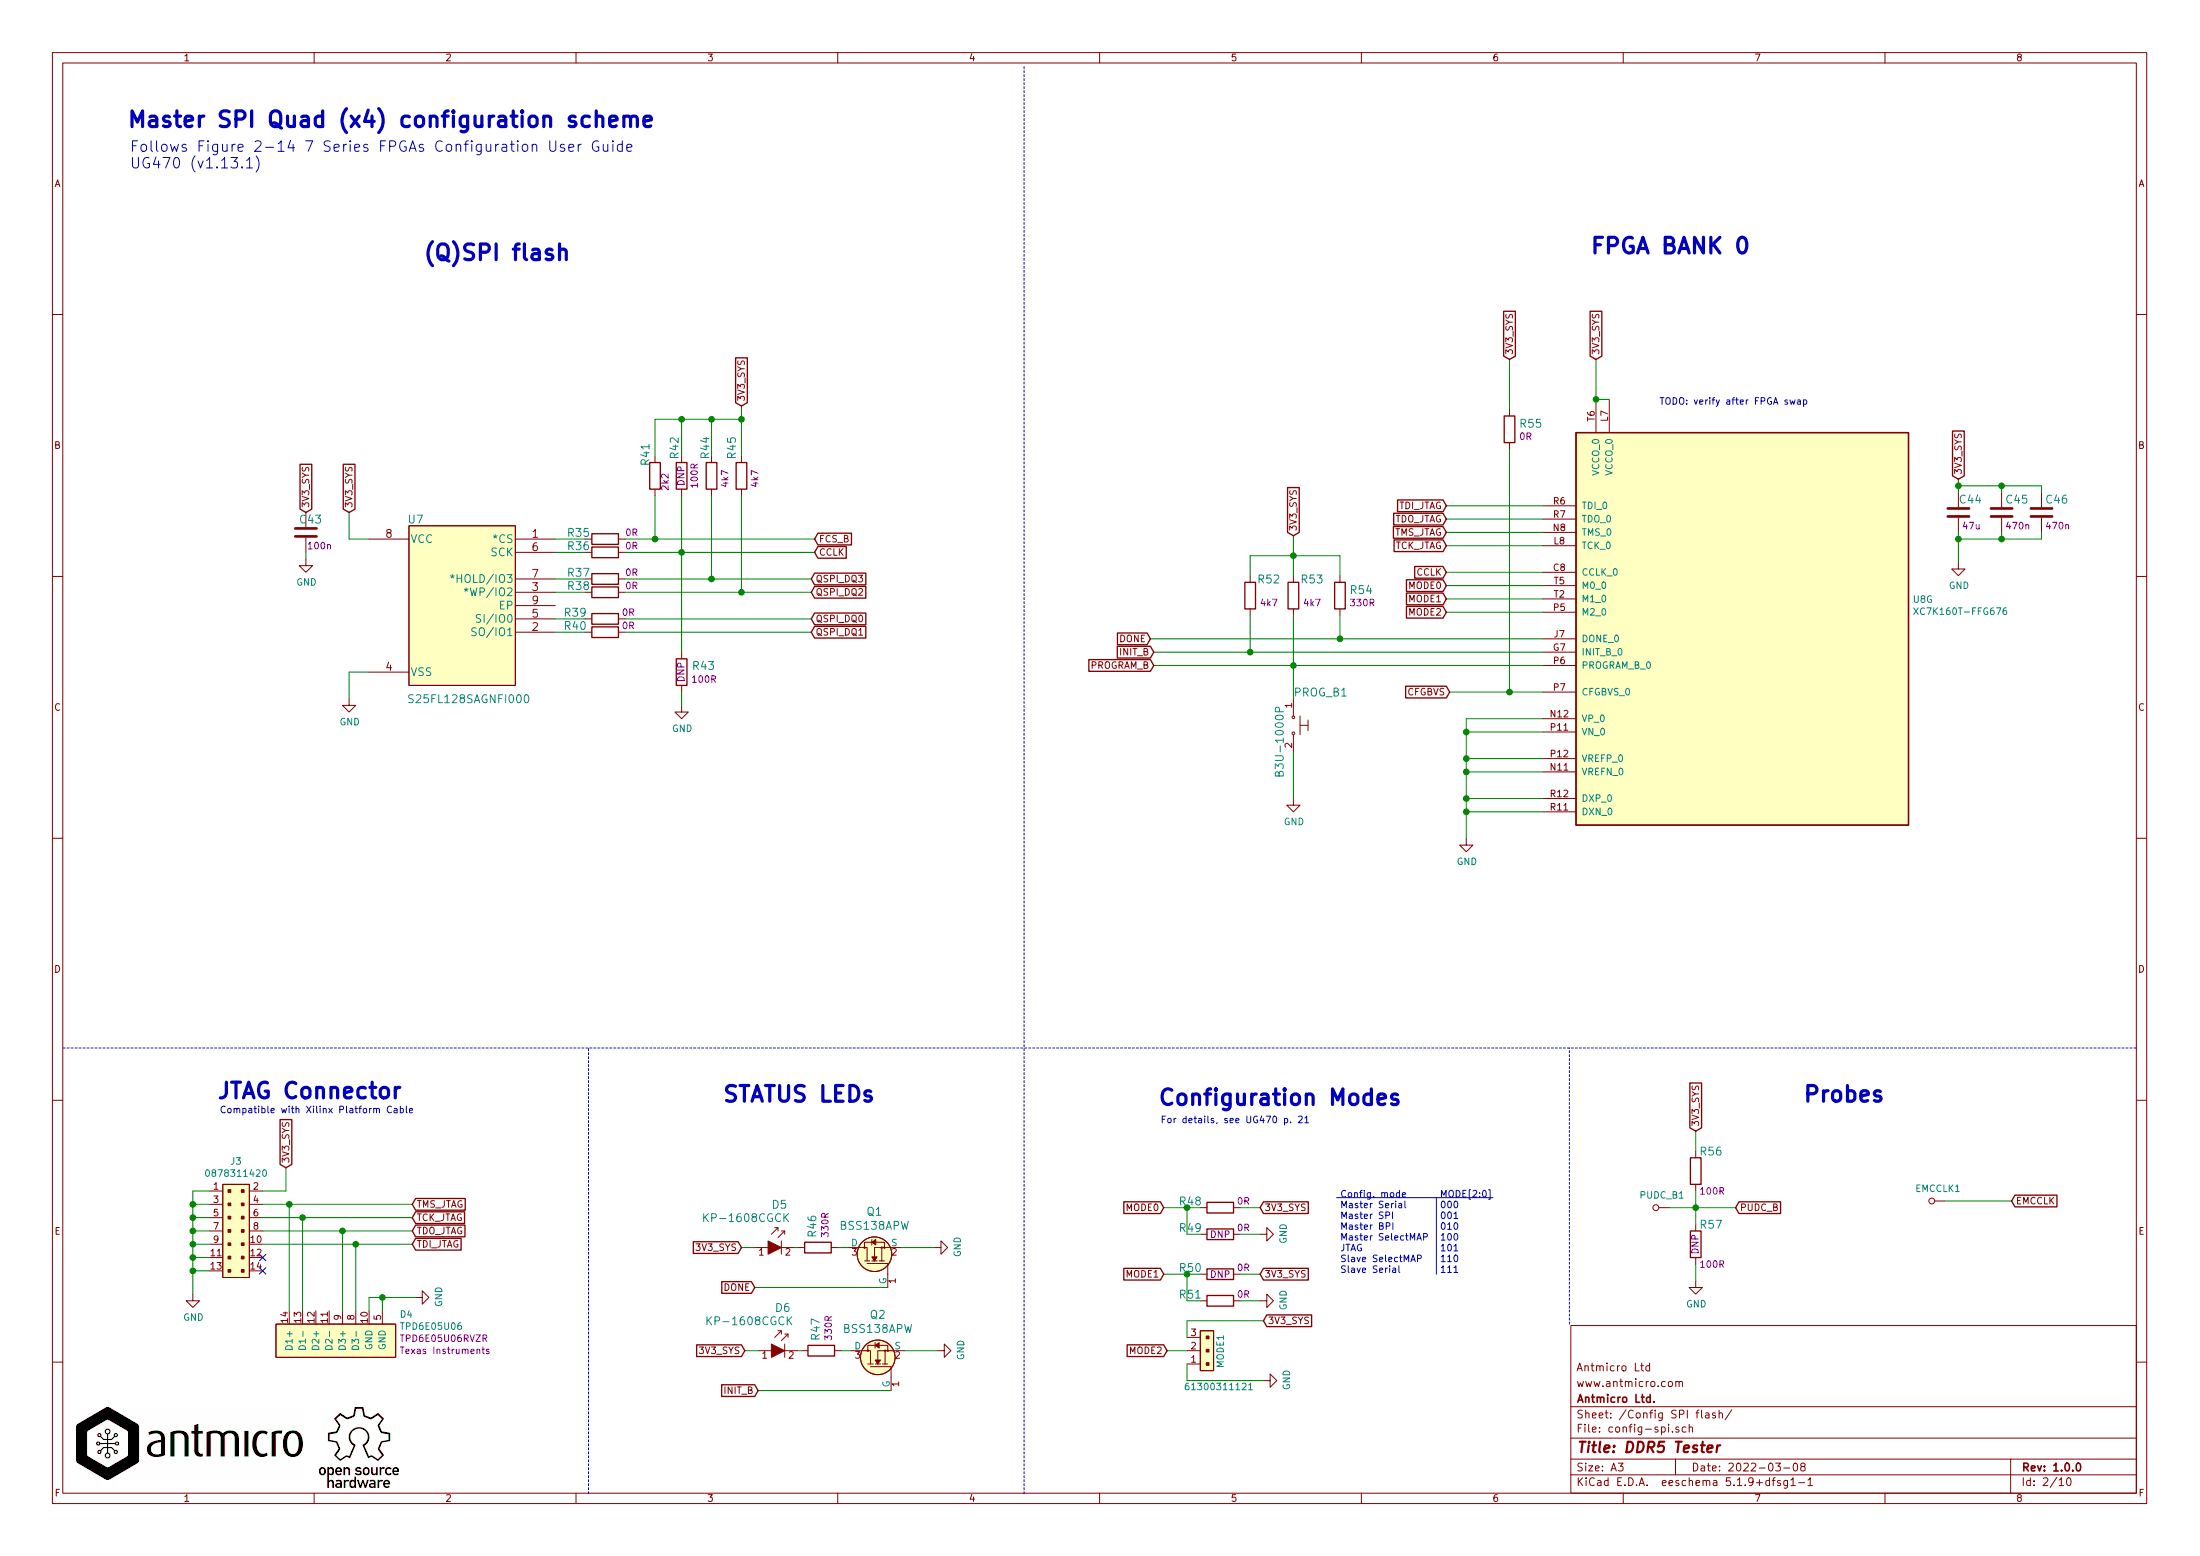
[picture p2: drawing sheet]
EESchema Schematic File Version 4
EELAYER 30 0
EELAYER END
$Descr A3 16535 11693
encoding utf-8
Sheet 2 10
Title "DDR5 Tester"
Date "2022-03-08"
Rev "1.0.0"
Comp "Antmicro Ltd."
Comment1 "www.antmicro.com"
Comment2 "Antmicro Ltd"
Comment3 ""
Comment4 ""
$EndDescr
Wire Wire Line
	11600 5400 11025 5400
Wire Wire Line
	11600 5500 11025 5500
Wire Wire Line
	11600 4000 10875 4000
Wire Wire Line
	11600 4100 10875 4100
Text GLabel 10875 4500 0    50   Input ~ 0
MODE1
Text GLabel 10875 4600 0    50   Input ~ 0
MODE2
Text GLabel 10875 4300 0    50   Input ~ 0
CCLK
Text GLabel 8650 4800 0    50   Input ~ 0
DONE
Text GLabel 8750 9075 0    50   Input ~ 0
MODE0
Text GLabel 8750 9575 0    50   Input ~ 0
MODE1
Text Notes 1625 8275 0    118  ~ 24
JTAG Connector\n
Wire Wire Line
	11600 3900 10875 3900
Wire Wire Line
	11600 3800 10875 3800
$Comp
L ddr5-testboard:B3U-1000P PROG_B1
U 1 1
P 9725 5450
F 0 "PROG_B1" V 9475 5450 60  0000 L CNN
F 1 "B3U-1000P" H 9575 5350 60  0000 L CNN
F 2 "ddr5-testboard-footprints:Switch_Tactile_SMD_B3U-1000P" H 9925 5650 60  0001 L CNN
F 3 "https://omronfs.omron.com/en_US/ecb/products/pdf/en-b3u.pdf" H 9925 5750 60  0001 L CNN
F 4 "B3U-1000P" H 9925 5950 60  0001 L CNN "MPN"
F 5 "Omron Electronics Inc-EMC Div" H 9925 6550 60  0001 L CNN "Manufacturer"
	1    9725 5450
	0    1    1    0   
$EndComp
Wire Wire Line
	9725 5650 9725 6000
$Comp
L ddr5-testboard:GND #PWR061
U 1 1
P 9725 6000
F 0 "#PWR061" H 9725 5750 50  0001 C CNN
F 1 "GND" H 9730 5827 50  0000 C CNN
F 2 "" H 9725 6000 50  0001 C CNN
F 3 "" H 9725 6000 50  0001 C CNN
	1    9725 6000
	1    0    0    -1  
$EndComp
Wire Wire Line
	11600 4600 10875 4600
Wire Wire Line
	11600 4500 10875 4500
Wire Wire Line
	11600 4400 10875 4400
Text GLabel 10875 4400 0    50   Input ~ 0
MODE0
Wire Wire Line
	8650 4800 10075 4800
Connection ~ 10075 4800
Wire Wire Line
	10075 4800 11600 4800
Text GLabel 8675 5000 0    50   Input ~ 0
PROGRAM_B
Wire Wire Line
	9725 5250 9725 5000
Connection ~ 9725 5000
Wire Wire Line
	9725 5000 8675 5000
Text GLabel 8675 4900 0    50   Input ~ 0
INIT_B
Wire Wire Line
	11600 5800 11025 5800
Wire Wire Line
	11600 6000 11025 6000
Wire Wire Line
	11025 6000 11025 6100
Wire Wire Line
	11600 6100 11025 6100
Connection ~ 11025 6100
Wire Wire Line
	11025 6100 11025 6300
$Comp
L ddr5-testboard:GND #PWR062
U 1 1
P 11025 6300
F 0 "#PWR062" H 11025 6050 50  0001 C CNN
F 1 "GND" H 11030 6127 50  0000 C CNN
F 2 "" H 11025 6300 50  0001 C CNN
F 3 "" H 11025 6300 50  0001 C CNN
	1    11025 6300
	1    0    0    -1  
$EndComp
Wire Wire Line
	10075 4625 10075 4800
Wire Wire Line
	9725 4625 9725 5000
Wire Wire Line
	9725 4025 9725 4175
Wire Wire Line
	10075 4325 10075 4175
Wire Wire Line
	10075 4175 9725 4175
Wire Wire Line
	9725 5000 11600 5000
Connection ~ 9725 4175
Wire Wire Line
	9725 4175 9725 4325
$Comp
L ddr5-testboard:R_4k7_0402 R52
U 1 1
P 9400 4475
F 0 "R52" V 9275 4525 60  0000 L CNN
F 1 "R_4k7_0402" H 9400 4325 60  0001 C CNN
F 2 "ddr5-testboard-footprints:0402-res" H 9600 4675 60  0001 L CNN
F 3 "" H 9400 4475 50  0001 C CNN
F 4 "PANASONIC_ELECTRONIC_COMPONENTS" H 9600 4875 60  0001 L CNN "Manufacturer"
F 5 "ERJ2GEJ472X" H 9600 4775 60  0001 L CNN "MPN"
F 6 "4k7" V 9453 4545 50  0000 L CNN "Val"
	1    9400 4475
	0    1    1    0   
$EndComp
Wire Wire Line
	9400 4625 9400 4900
Wire Wire Line
	8675 4900 9400 4900
Connection ~ 9400 4900
Wire Wire Line
	9400 4900 11600 4900
Wire Wire Line
	9400 4325 9400 4175
Wire Wire Line
	9400 4175 9725 4175
Wire Wire Line
	12000 2700 12000 3000
Wire Wire Line
	12100 3000 12000 3000
$Comp
L ddr5-testboard:C_47u_0603 C44
U 1 1
P 14725 3850
F 0 "C44" H 14725 3950 60  0000 L CNN
F 1 "C_47u_0603" H 14725 3700 60  0001 C CNN
F 2 "ddr5-testboard-footprints:0603-cap" H 14925 4050 60  0001 L CNN
F 3 "" H 14725 3850 50  0001 C CNN
F 4 "MURATA" H 14925 4250 60  0001 L CNN "Manufacturer"
F 5 "GRM188R60J476ME15D" H 14925 4150 60  0001 L CNN "MPN"
F 6 "47u" H 14750 3750 50  0000 L CNN "Val"
	1    14725 3850
	1    0    0    -1  
$EndComp
$Comp
L ddr5-testboard:C_470n_0402 C45
U 1 1
P 15050 3850
F 0 "C45" H 15075 3950 60  0000 L CNN
F 1 "C_470n_0402" H 15050 3700 60  0001 C CNN
F 2 "ddr5-testboard-footprints:0402-cap" H 15250 4050 60  0001 L CNN
F 3 "" H 15050 3850 50  0001 C CNN
F 4 "TDK" H 15250 4250 60  0001 L CNN "Manufacturer"
F 5 "C1005X5R1E474M050BB" H 15250 4150 60  0001 L CNN "MPN"
F 6 "470n" H 15075 3750 50  0000 L CNN "Val"
	1    15050 3850
	1    0    0    -1  
$EndComp
Wire Wire Line
	14725 3600 14725 3650
Wire Wire Line
	14725 3650 15050 3650
Wire Wire Line
	15050 3650 15050 3700
Connection ~ 14725 3650
Wire Wire Line
	14725 3650 14725 3700
$Comp
L ddr5-testboard:GND #PWR064
U 1 1
P 14725 4225
F 0 "#PWR064" H 14725 3975 50  0001 C CNN
F 1 "GND" H 14730 4052 50  0000 C CNN
F 2 "" H 14725 4225 50  0001 C CNN
F 3 "" H 14725 4225 50  0001 C CNN
	1    14725 4225
	1    0    0    -1  
$EndComp
Wire Wire Line
	15050 4000 15050 4050
Wire Wire Line
	15050 4050 14725 4050
Wire Wire Line
	14725 4050 14725 4000
Wire Wire Line
	14725 4050 14725 4225
Connection ~ 14725 4050
Text GLabel 2625 3850 1    50   Input ~ 0
3V3_SYS
Text GLabel 2300 3850 1    50   Input ~ 0
3V3_SYS
Wire Wire Line
	2300 4150 2300 4200
$Comp
L ddr5-testboard:GND #PWR052
U 1 1
P 2300 4200
F 0 "#PWR052" H 2300 3950 50  0001 C CNN
F 1 "GND" H 2305 4027 50  0000 C CNN
F 2 "" H 2300 4200 50  0001 C CNN
F 3 "" H 2300 4200 50  0001 C CNN
	1    2300 4200
	1    0    0    -1  
$EndComp
$Comp
L ddr5-testboard:C_100n_0402_6V3 C43
U 1 1
P 2300 4000
F 0 "C43" H 2175 4100 60  0000 L CNN
F 1 "C_100n_0402_6V3" H 2300 3850 60  0001 C CNN
F 2 "ddr5-testboard-footprints:0402-cap" H 2500 4200 60  0001 L CNN
F 3 "" H 2300 4000 50  0001 C CNN
F 4 "Walsin" H 2500 4400 60  0001 L CNN "Manufacturer"
F 5 "0402X104K6R3CT" H 2500 4300 60  0001 L CNN "MPN"
F 6 "100n" H 2100 3900 50  0000 L CNN "Val"
	1    2300 4000
	-1   0    0    -1  
$EndComp
Text Notes 3175 1975 0    118  ~ 24
(Q)SPI flash
Wire Wire Line
	5125 5200 5125 5300
$Comp
L ddr5-testboard:GND #PWR055
U 1 1
P 5125 5300
F 0 "#PWR055" H 5125 5050 50  0001 C CNN
F 1 "GND" H 5130 5127 50  0000 C CNN
F 2 "" H 5125 5300 50  0001 C CNN
F 3 "" H 5125 5300 50  0001 C CNN
	1    5125 5300
	1    0    0    -1  
$EndComp
Wire Wire Line
	5350 3150 5350 3425
Wire Wire Line
	5575 3150 5350 3150
Wire Wire Line
	5575 3425 5575 3150
Wire Wire Line
	5575 3725 5575 4450
$Comp
L ddr5-testboard:R_100R_0402 R43
U 1 1
P 5125 5050
F 0 "R43" V 5075 5125 60  0000 L CNN
F 1 "R_100R_0402" H 5125 4900 60  0001 C CNN
F 2 "ddr5-testboard-footprints:0402-res" H 5325 5250 60  0001 L CNN
F 3 "" H 5125 5050 50  0001 C CNN
F 4 "BOURNS" H 5325 5450 60  0001 L CNN "Manufacturer"
F 5 "CR0402-FX-1000GLF" H 5325 5350 60  0001 L CNN "MPN"
F 6 "100R" V 5178 5120 50  0000 L CNN "Val"
F 7 "DNP" H 5125 5050 50  0000 C CNN "DNP"
	1    5125 5050
	0    1    1    0   
$EndComp
Wire Wire Line
	6100 4650 4700 4650
Text GLabel 6100 4650 2    50   Input ~ 0
QSPI_DQ0
Wire Wire Line
	5350 4350 5350 3725
Wire Wire Line
	4925 4050 4925 3725
$Comp
L ddr5-testboard:S25FL128SAGNFI000 U7
U 1 1
P 4175 4050
F 0 "U7" H 5225 4200 60  0000 C CNN
F 1 "S25FL128SAGNFI000" H 4825 2850 60  0000 C CNN
F 2 "ddr5-testboard-footprints:S25FL128SAGNFI000" H 5175 4290 60  0001 C CNN
F 3 "" H 4175 4050 60  0000 C CNN
F 4 "S25FL128SAGNFI000" H 4175 4050 50  0001 C CNN "MPN"
F 5 "Cypress Semiconductor" H 4175 4050 50  0001 C CNN "Manufacturer"
	1    4175 4050
	-1   0    0    -1  
$EndComp
Wire Wire Line
	2775 5050 2625 5050
Wire Wire Line
	2775 4050 2625 4050
$Comp
L ddr5-testboard:GND #PWR053
U 1 1
P 2625 5250
F 0 "#PWR053" H 2625 5000 50  0001 C CNN
F 1 "GND" H 2630 5077 50  0000 C CNN
F 2 "" H 2625 5250 50  0001 C CNN
F 3 "" H 2625 5250 50  0001 C CNN
	1    2625 5250
	1    0    0    -1  
$EndComp
Wire Wire Line
	2625 5050 2625 5250
Wire Wire Line
	2625 4050 2625 3850
Wire Wire Line
	6100 4350 5350 4350
Wire Wire Line
	4700 4450 5575 4450
Wire Wire Line
	4700 4750 6100 4750
Text GLabel 6100 4350 2    50   Input ~ 0
QSPI_DQ3
Text GLabel 6100 4450 2    50   Input ~ 0
QSPI_DQ2
Text GLabel 6125 4050 2    50   Input ~ 0
FCS_B
Text GLabel 6100 4750 2    50   Input ~ 0
QSPI_DQ1
Text Notes 11950 1925 0    118  ~ 24
FPGA BANK 0
$Comp
L ddr5-testboard:R_100R_0402 R42
U 1 1
P 5125 3575
F 0 "R42" H 4825 3525 60  0000 L CNN
F 1 "R_100R_0402" H 5125 3425 60  0001 C CNN
F 2 "ddr5-testboard-footprints:0402-res" H 5325 3775 60  0001 L CNN
F 3 "" H 5125 3575 50  0001 C CNN
F 4 "BOURNS" H 5325 3975 60  0001 L CNN "Manufacturer"
F 5 "CR0402-FX-1000GLF" H 5325 3875 60  0001 L CNN "MPN"
F 6 "100R" H 5025 3675 50  0000 L CNN "Val"
F 7 "DNP" H 5125 3575 50  0000 C CNN "DNP"
	1    5125 3575
	0    1    1    0   
$EndComp
Wire Wire Line
	5575 3050 5575 3150
Wire Wire Line
	5125 3725 5125 4150
Wire Wire Line
	5125 4150 5125 4900
Wire Wire Line
	4175 4650 4400 4650
Wire Wire Line
	4175 4750 4400 4750
Wire Wire Line
	4925 3150 5125 3150
Connection ~ 5350 3150
Connection ~ 5575 3150
Wire Wire Line
	5125 3425 5125 3150
Connection ~ 5125 3150
Wire Wire Line
	5125 3150 5350 3150
Wire Wire Line
	10875 4300 11600 4300
Text Notes 5425 8300 0    118  ~ 24
STATUS LEDs
Wire Wire Line
	1975 8950 2150 8950
Wire Wire Line
	2150 8950 2150 8775
Text GLabel 2150 8775 1    50   Input ~ 0
3V3_SYS
Text GLabel 3100 9050 2    50   Input ~ 0
TMS_JTAG
Text GLabel 3100 9350 2    50   Input ~ 0
TDI_JTAG
Text GLabel 3100 9250 2    50   Input ~ 0
TDO_JTAG
Text GLabel 3100 9150 2    50   Input ~ 0
TCK_JTAG
Wire Wire Line
	1575 8950 1450 8950
Wire Wire Line
	1450 8950 1450 9050
Wire Wire Line
	1575 9050 1450 9050
Connection ~ 1450 9050
Wire Wire Line
	1575 9150 1450 9150
Wire Wire Line
	1450 9050 1450 9150
Connection ~ 1450 9150
Wire Wire Line
	1450 9150 1450 9250
Wire Wire Line
	1575 9250 1450 9250
Connection ~ 1450 9250
Wire Wire Line
	1450 9250 1450 9350
Wire Wire Line
	1575 9350 1450 9350
Connection ~ 1450 9350
Wire Wire Line
	1450 9350 1450 9450
Wire Wire Line
	1575 9450 1450 9450
Connection ~ 1450 9450
Wire Wire Line
	1450 9450 1450 9550
Wire Wire Line
	1575 9550 1450 9550
Connection ~ 1450 9550
Wire Wire Line
	1450 9550 1450 9725
$Comp
L ddr5-testboard:GND #PWR051
U 1 1
P 1450 9725
F 0 "#PWR051" H 1450 9475 50  0001 C CNN
F 1 "GND" H 1455 9552 50  0000 C CNN
F 2 "" H 1450 9725 50  0001 C CNN
F 3 "" H 1450 9725 50  0001 C CNN
	1    1450 9725
	1    0    0    -1  
$EndComp
NoConn ~ 1975 9450
$Comp
L ddr5-testboard:TPD6E05U06 D4
U 1 1
P 2325 10100
F 0 "D4" V 2545 9422 50  0000 R CNN
F 1 "TPD6E05U06" V 2454 9422 50  0000 R CNN
F 2 "ddr5-testboard-footprints:TPD6E05U06" H 3525 10350 50  0001 C CNN
F 3 "http://www.ti.com/lit/ds/symlink/tpd6e05u06.pdf" H 3825 10450 50  0001 C CNN
F 4 "TPD6E05U06RVZR" V 2363 9422 50  0000 R CNN "MPN"
F 5 "Texas Instruments" V 2272 9422 50  0000 R CNN "Manufacturer"
	1    2325 10100
	0    -1   -1   0   
$EndComp
Wire Wire Line
	1975 9250 2575 9250
Wire Wire Line
	1975 9350 2675 9350
Wire Wire Line
	2575 9850 2575 9250
Connection ~ 2575 9250
Wire Wire Line
	2575 9250 3100 9250
Wire Wire Line
	2675 9850 2675 9350
Connection ~ 2675 9350
Wire Wire Line
	2675 9350 3100 9350
Wire Wire Line
	2775 9850 2775 9750
Wire Wire Line
	2775 9750 2875 9750
Wire Wire Line
	2875 9850 2875 9750
Connection ~ 2875 9750
Wire Wire Line
	2875 9750 3125 9750
$Comp
L ddr5-testboard:GND #PWR054
U 1 1
P 3125 9750
F 0 "#PWR054" H 3125 9500 50  0001 C CNN
F 1 "GND" H 3130 9577 50  0000 C CNN
F 2 "" H 3125 9750 50  0001 C CNN
F 3 "" H 3125 9750 50  0001 C CNN
	1    3125 9750
	0    -1   -1   0   
$EndComp
Text GLabel 10875 4000 0    50   Input ~ 0
TMS_JTAG
Text GLabel 10875 3800 0    50   Input ~ 0
TDI_JTAG
Text GLabel 10875 3900 0    50   Input ~ 0
TDO_JTAG
Text GLabel 10875 4100 0    50   Input ~ 0
TCK_JTAG
Text Notes 1650 8375 0    50   ~ 0
Compatible with Xilinx Platform Cable
NoConn ~ 1975 9550
Wire Wire Line
	9325 9075 9475 9075
Text GLabel 9475 9575 2    50   Input ~ 0
3V3_SYS
Wire Wire Line
	9325 9575 9475 9575
$Comp
L ddr5-testboard:GND #PWR059
U 1 1
P 9475 9775
F 0 "#PWR059" H 9475 9525 50  0001 C CNN
F 1 "GND" H 9480 9602 50  0000 C CNN
F 2 "" H 9475 9775 50  0001 C CNN
F 3 "" H 9475 9775 50  0001 C CNN
	1    9475 9775
	0    -1   -1   0   
$EndComp
Wire Wire Line
	9475 9775 9325 9775
Text Notes 8700 8325 0    118  ~ 24
Configuration Modes
Text Notes 8725 8450 0    50   ~ 0
For details, see UG470 p. 21
Text Notes 10075 9575 0    50   ~ 0
Config. mode\nMaster Serial\nMaster SPI\nMaster BPI\nMaster SelectMAP\nJTAG\nSlave SelectMAP\nSlave Serial
Text Notes 10825 9575 0    50   ~ 0
MODE[2:0]\n000\n001\n010\n100\n101\n110\n111
Wire Notes Line width 4 style solid
	10800 9000 10800 9575
Wire Notes Line width 4 style solid
	10050 9000 11225 9000
Wire Wire Line
	2175 9850 2175 9050
Wire Wire Line
	1975 9050 2175 9050
Connection ~ 2175 9050
Wire Wire Line
	2175 9050 3100 9050
Wire Wire Line
	2275 9850 2275 9150
Wire Wire Line
	1975 9150 2275 9150
Connection ~ 2275 9150
Wire Wire Line
	2275 9150 3100 9150
Text Notes 975  1275 0    79   ~ 0
Follows Figure 2-14 7 Series FPGAs Configuration User Guide\nUG470 (v1.13.1)
Text Notes 950  975  0    118  ~ 24
Master SPI Quad (x4) configuration scheme
$Comp
L ddr5-testboard:R_4k7_0402 R53
U 1 1
P 9725 4475
F 0 "R53" V 9600 4525 60  0000 L CNN
F 1 "R_4k7_0402" H 9725 4325 60  0001 C CNN
F 2 "ddr5-testboard-footprints:0402-res" H 9925 4675 60  0001 L CNN
F 3 "" H 9725 4475 50  0001 C CNN
F 4 "PANASONIC_ELECTRONIC_COMPONENTS" H 9925 4875 60  0001 L CNN "Manufacturer"
F 5 "ERJ2GEJ472X" H 9925 4775 60  0001 L CNN "MPN"
F 6 "4k7" V 9778 4545 50  0000 L CNN "Val"
	1    9725 4475
	0    1    1    0   
$EndComp
$Comp
L ddr5-testboard:R_330R_0402 R54
U 1 1
P 10075 4475
F 0 "R54" V 10030 4545 60  0000 L CNN
F 1 "R_330R_0402" H 10075 4325 60  0001 C CNN
F 2 "ddr5-testboard-footprints:0402-res" H 10275 4675 60  0001 L CNN
F 3 "" H 10075 4475 50  0001 C CNN
F 4 "MULTICOMP" H 10275 4875 60  0001 L CNN "Manufacturer"
F 5 "MCMR04X3300FTL" H 10275 4775 60  0001 L CNN "MPN"
F 6 "330R" V 10128 4545 50  0000 L CNN "Val"
	1    10075 4475
	0    1    1    0   
$EndComp
$Comp
L ddr5-testboard:GND #PWR?
U 1 1
P 7025 9375
AR Path="/600E76D8/610AEC04" Ref="#PWR?"  Part="1" 
AR Path="/5FD53C7D/610AEC04" Ref="#PWR056"  Part="1" 
F 0 "#PWR056" H 7025 9125 50  0001 C CNN
F 1 "GND" H 7030 9202 50  0000 C CNN
F 2 "" H 7025 9375 50  0001 C CNN
F 3 "" H 7025 9375 50  0001 C CNN
	1    7025 9375
	0    -1   -1   0   
$EndComp
Wire Wire Line
	6775 9375 7025 9375
Wire Wire Line
	6375 9375 6300 9375
$Comp
L ddr5-testboard:R_330R_0402 R?
U 1 1
P 6150 9375
AR Path="/600E76D8/610AEC0F" Ref="R?"  Part="1" 
AR Path="/5FD53C7D/610AEC0F" Ref="R46"  Part="1" 
F 0 "R46" V 6105 9445 60  0000 L CNN
F 1 "R_330R_0402" H 6150 9225 60  0001 C CNN
F 2 "ddr5-testboard-footprints:0402-res" H 6350 9575 60  0001 L CNN
F 3 "" H 6150 9375 50  0001 C CNN
F 4 "MULTICOMP" H 6350 9775 60  0001 L CNN "Manufacturer"
F 5 "MCMR04X3300FTL" H 6350 9675 60  0001 L CNN "MPN"
F 6 "330R" V 6203 9445 50  0000 L CNN "Val"
	1    6150 9375
	1    0    0    -1  
$EndComp
$Comp
L ddr5-testboard:KP-1608CGCK D?
U 1 1
P 5875 9375
AR Path="/600E76D8/610AEC17" Ref="D?"  Part="1" 
AR Path="/5FD53C7D/610AEC17" Ref="D5"  Part="1" 
F 0 "D5" H 5800 9700 60  0000 L CNN
F 1 "KP-1608CGCK" H 5275 9600 60  0000 L CNN
F 2 "ddr5-testboard-footprints:LED_0603" H 6075 9575 60  0001 L CNN
F 3 "http://www.farnell.com/datasheets/2045956.pdf" H 6075 9675 60  0001 L CNN
F 4 "KP-1608CGCK" H 6075 9875 60  0001 L CNN "MPN"
F 5 "KINGBRIGHT" H 6085 9995 60  0001 L CNN "Manufacturer"
	1    5875 9375
	1    0    0    -1  
$EndComp
Wire Wire Line
	5975 9375 6000 9375
Text GLabel 5575 9375 0    50   Input ~ 0
3V3_SYS
Wire Wire Line
	5575 9375 5675 9375
Wire Wire Line
	6675 9675 5675 9675
$Comp
L ddr5-testboard:GND #PWR?
U 1 1
P 7050 10150
AR Path="/600E76D8/610AEC21" Ref="#PWR?"  Part="1" 
AR Path="/5FD53C7D/610AEC21" Ref="#PWR057"  Part="1" 
F 0 "#PWR057" H 7050 9900 50  0001 C CNN
F 1 "GND" H 7055 9977 50  0000 C CNN
F 2 "" H 7050 10150 50  0001 C CNN
F 3 "" H 7050 10150 50  0001 C CNN
	1    7050 10150
	0    -1   -1   0   
$EndComp
Wire Wire Line
	6800 10150 7050 10150
Wire Wire Line
	6400 10150 6325 10150
$Comp
L ddr5-testboard:R_330R_0402 R?
U 1 1
P 6175 10150
AR Path="/600E76D8/610AEC2C" Ref="R?"  Part="1" 
AR Path="/5FD53C7D/610AEC2C" Ref="R47"  Part="1" 
F 0 "R47" V 6130 10220 60  0000 L CNN
F 1 "R_330R_0402" H 6175 10000 60  0001 C CNN
F 2 "ddr5-testboard-footprints:0402-res" H 6375 10350 60  0001 L CNN
F 3 "" H 6175 10150 50  0001 C CNN
F 4 "MULTICOMP" H 6375 10550 60  0001 L CNN "Manufacturer"
F 5 "MCMR04X3300FTL" H 6375 10450 60  0001 L CNN "MPN"
F 6 "330R" V 6228 10220 50  0000 L CNN "Val"
	1    6175 10150
	1    0    0    -1  
$EndComp
$Comp
L ddr5-testboard:KP-1608CGCK D?
U 1 1
P 5900 10150
AR Path="/600E76D8/610AEC34" Ref="D?"  Part="1" 
AR Path="/5FD53C7D/610AEC34" Ref="D6"  Part="1" 
F 0 "D6" H 5825 10475 60  0000 L CNN
F 1 "KP-1608CGCK" H 5300 10375 60  0000 L CNN
F 2 "ddr5-testboard-footprints:LED_0603" H 6100 10350 60  0001 L CNN
F 3 "http://www.farnell.com/datasheets/2045956.pdf" H 6100 10450 60  0001 L CNN
F 4 "KP-1608CGCK" H 6100 10650 60  0001 L CNN "MPN"
F 5 "KINGBRIGHT" H 6110 10770 60  0001 L CNN "Manufacturer"
	1    5900 10150
	1    0    0    -1  
$EndComp
Wire Wire Line
	6000 10150 6025 10150
Text GLabel 5600 10150 0    50   Input ~ 0
3V3_SYS
Wire Wire Line
	5600 10150 5700 10150
Wire Wire Line
	6700 10450 5700 10450
$Comp
L ddr5-testboard:BSS138APW Q?
U 1 1
P 6575 9375
AR Path="/600E76D8/610AEC42" Ref="Q?"  Part="1" 
AR Path="/5FD53C7D/610AEC42" Ref="Q1"  Part="1" 
F 0 "Q1" V 6842 9375 60  0000 C CNN
F 1 "BSS138APW" V 6736 9375 60  0000 C CNN
F 2 "ddr5-testboard-footprints:SC70-3" H 6775 9575 60  0001 L CNN
F 3 "" H 6775 9675 60  0001 L CNN
F 4 "BSS138PW" H 6775 9875 60  0001 L CNN "MPN"
F 5 "ON Semiconductor" H 6775 10475 60  0001 L CNN "Manufacturer"
	1    6575 9375
	0    -1   -1   0   
$EndComp
$Comp
L ddr5-testboard:BSS138APW Q?
U 1 1
P 6600 10150
AR Path="/600E76D8/610AEC4A" Ref="Q?"  Part="1" 
AR Path="/5FD53C7D/610AEC4A" Ref="Q2"  Part="1" 
F 0 "Q2" V 6867 10150 60  0000 C CNN
F 1 "BSS138APW" V 6761 10150 60  0000 C CNN
F 2 "ddr5-testboard-footprints:SC70-3" H 6800 10350 60  0001 L CNN
F 3 "" H 6800 10450 60  0001 L CNN
F 4 "BSS138PW" H 6800 10650 60  0001 L CNN "MPN"
F 5 "ON Semiconductor" H 6800 11250 60  0001 L CNN "Manufacturer"
	1    6600 10150
	0    -1   -1   0   
$EndComp
Text GLabel 5675 9675 0    50   Input ~ 0
DONE
Text GLabel 5700 10450 0    50   Input ~ 0
INIT_B
$Comp
L ddr5-testboard:R_0R_0402 R55
U 1 1
P 11350 3225
F 0 "R55" V 11305 3295 60  0000 L CNN
F 1 "R_0R_0402" H 11350 3075 60  0001 C CNN
F 2 "ddr5-testboard-footprints:0402-res" H 11550 3425 60  0001 L CNN
F 3 "" H 11350 3225 50  0001 C CNN
F 4 "PANASONIC" H 11550 3625 60  0001 L CNN "Manufacturer"
F 5 "ERJ2GE0R00X" H 11550 3525 60  0001 L CNN "MPN"
F 6 "0R" V 11403 3295 50  0000 L CNN "Val"
	1    11350 3225
	0    1    1    0   
$EndComp
Wire Wire Line
	11350 2700 11350 3075
Wire Wire Line
	11600 5200 11350 5200
Wire Wire Line
	11350 5200 11350 3375
Text GLabel 6125 4150 2    50   Input ~ 0
CCLK
Text GLabel 15125 9025 2    50   Input ~ 0
EMCCLK
Text GLabel 13050 9075 2    50   Input ~ 0
PUDC_B
Wire Wire Line
	12550 9075 12750 9075
Wire Wire Line
	14625 9025 15125 9025
$Comp
L ddr5-testboard:R_100R_0402 R56
U 1 1
P 12750 8800
F 0 "R56" V 12600 8825 60  0000 L CNN
F 1 "R_100R_0402" H 12750 8650 60  0001 C CNN
F 2 "ddr5-testboard-footprints:0402-res" H 12950 9000 60  0001 L CNN
F 3 "" H 12750 8800 50  0001 C CNN
F 4 "BOURNS" H 12950 9200 60  0001 L CNN "Manufacturer"
F 5 "CR0402-FX-1000GLF" H 12950 9100 60  0001 L CNN "MPN"
F 6 "100R" V 12900 8825 50  0000 L CNN "Val"
	1    12750 8800
	0    1    1    0   
$EndComp
$Comp
L ddr5-testboard:R_100R_0402 R57
U 1 1
P 12750 9350
F 0 "R57" V 12600 9375 60  0000 L CNN
F 1 "R_100R_0402" H 12750 9200 60  0001 C CNN
F 2 "ddr5-testboard-footprints:0402-res" H 12950 9550 60  0001 L CNN
F 3 "" H 12750 9350 50  0001 C CNN
F 4 "BOURNS" H 12950 9750 60  0001 L CNN "Manufacturer"
F 5 "CR0402-FX-1000GLF" H 12950 9650 60  0001 L CNN "MPN"
F 6 "100R" V 12900 9375 50  0000 L CNN "Val"
F 7 "DNP" H 12750 9350 50  0000 C CNN "DNP"
	1    12750 9350
	0    1    1    0   
$EndComp
$Comp
L ddr5-testboard:GND #PWR063
U 1 1
P 12750 9625
F 0 "#PWR063" H 12750 9375 50  0001 C CNN
F 1 "GND" H 12755 9452 50  0000 C CNN
F 2 "" H 12750 9625 50  0001 C CNN
F 3 "" H 12750 9625 50  0001 C CNN
	1    12750 9625
	1    0    0    -1  
$EndComp
Wire Wire Line
	12750 8500 12750 8650
Wire Wire Line
	12750 8950 12750 9075
Connection ~ 12750 9075
Wire Wire Line
	12750 9075 13050 9075
Wire Wire Line
	12750 9200 12750 9075
Wire Wire Line
	12750 9500 12750 9625
$Comp
L ddr5-testboard:R_0R_0402 R37
U 1 1
P 4550 4350
F 0 "R37" H 4350 4400 60  0000 C CNN
F 1 "R_0R_0402" H 4550 4200 60  0001 C CNN
F 2 "ddr5-testboard-footprints:0402-res" H 4750 4550 60  0001 L CNN
F 3 "" H 4550 4350 50  0001 C CNN
F 4 "PANASONIC" H 4750 4750 60  0001 L CNN "Manufacturer"
F 5 "ERJ2GE0R00X" H 4750 4650 60  0001 L CNN "MPN"
F 6 "0R" H 4750 4400 50  0000 C CNN "Val"
	1    4550 4350
	1    0    0    -1  
$EndComp
$Comp
L ddr5-testboard:R_0R_0402 R38
U 1 1
P 4550 4450
F 0 "R38" H 4350 4500 60  0000 C CNN
F 1 "R_0R_0402" H 4550 4300 60  0001 C CNN
F 2 "ddr5-testboard-footprints:0402-res" H 4750 4650 60  0001 L CNN
F 3 "" H 4550 4450 50  0001 C CNN
F 4 "PANASONIC" H 4750 4850 60  0001 L CNN "Manufacturer"
F 5 "ERJ2GE0R00X" H 4750 4750 60  0001 L CNN "MPN"
F 6 "0R" H 4750 4500 50  0000 C CNN "Val"
	1    4550 4450
	1    0    0    -1  
$EndComp
$Comp
L ddr5-testboard:R_0R_0402 R39
U 1 1
P 4550 4650
F 0 "R39" H 4325 4700 60  0000 C CNN
F 1 "R_0R_0402" H 4550 4500 60  0001 C CNN
F 2 "ddr5-testboard-footprints:0402-res" H 4750 4850 60  0001 L CNN
F 3 "" H 4550 4650 50  0001 C CNN
F 4 "PANASONIC" H 4750 5050 60  0001 L CNN "Manufacturer"
F 5 "ERJ2GE0R00X" H 4750 4950 60  0001 L CNN "MPN"
F 6 "0R" H 4725 4700 50  0000 C CNN "Val"
	1    4550 4650
	1    0    0    -1  
$EndComp
$Comp
L ddr5-testboard:R_0R_0402 R40
U 1 1
P 4550 4750
F 0 "R40" H 4325 4800 60  0000 C CNN
F 1 "R_0R_0402" H 4550 4600 60  0001 C CNN
F 2 "ddr5-testboard-footprints:0402-res" H 4750 4950 60  0001 L CNN
F 3 "" H 4550 4750 50  0001 C CNN
F 4 "PANASONIC" H 4750 5150 60  0001 L CNN "Manufacturer"
F 5 "ERJ2GE0R00X" H 4750 5050 60  0001 L CNN "MPN"
F 6 "0R" H 4725 4800 50  0000 C CNN "Val"
	1    4550 4750
	1    0    0    -1  
$EndComp
$Comp
L ddr5-testboard:R_0R_0402 R36
U 1 1
P 4550 4150
F 0 "R36" H 4350 4200 60  0000 C CNN
F 1 "R_0R_0402" H 4550 4000 60  0001 C CNN
F 2 "ddr5-testboard-footprints:0402-res" H 4750 4350 60  0001 L CNN
F 3 "" H 4550 4150 50  0001 C CNN
F 4 "PANASONIC" H 4750 4550 60  0001 L CNN "Manufacturer"
F 5 "ERJ2GE0R00X" H 4750 4450 60  0001 L CNN "MPN"
F 6 "0R" H 4750 4200 50  0000 C CNN "Val"
	1    4550 4150
	1    0    0    -1  
$EndComp
Wire Wire Line
	4700 4150 5125 4150
$Comp
L ddr5-testboard:R_0R_0402 R35
U 1 1
P 4550 4050
F 0 "R35" H 4350 4100 60  0000 C CNN
F 1 "R_0R_0402" H 4550 3900 60  0001 C CNN
F 2 "ddr5-testboard-footprints:0402-res" H 4750 4250 60  0001 L CNN
F 3 "" H 4550 4050 50  0001 C CNN
F 4 "PANASONIC" H 4750 4450 60  0001 L CNN "Manufacturer"
F 5 "ERJ2GE0R00X" H 4750 4350 60  0001 L CNN "MPN"
F 6 "0R" H 4750 4100 50  0000 C CNN "Val"
	1    4550 4050
	1    0    0    -1  
$EndComp
Wire Wire Line
	4700 4050 4925 4050
$Comp
L ddr5-testboard:R_4k7_0402 R44
U 1 1
P 5350 3575
F 0 "R44" H 5050 3625 60  0000 L CNN
F 1 "R_4k7_0402" H 5350 3425 60  0001 C CNN
F 2 "ddr5-testboard-footprints:0402-res" H 5550 3775 60  0001 L CNN
F 3 "" H 5350 3575 50  0001 C CNN
F 4 "PANASONIC_ELECTRONIC_COMPONENTS" H 5550 3975 60  0001 L CNN "Manufacturer"
F 5 "ERJ2GEJ472X" H 5550 3875 60  0001 L CNN "MPN"
F 6 "4k7" H 5300 3475 50  0000 L CNN "Val"
	1    5350 3575
	0    -1   1    0   
$EndComp
$Comp
L ddr5-testboard:R_4k7_0402 R45
U 1 1
P 5575 3575
F 0 "R45" H 5275 3650 60  0000 L CNN
F 1 "R_4k7_0402" H 5575 3425 60  0001 C CNN
F 2 "ddr5-testboard-footprints:0402-res" H 5775 3775 60  0001 L CNN
F 3 "" H 5575 3575 50  0001 C CNN
F 4 "PANASONIC_ELECTRONIC_COMPONENTS" H 5775 3975 60  0001 L CNN "Manufacturer"
F 5 "ERJ2GEJ472X" H 5775 3875 60  0001 L CNN "MPN"
F 6 "4k7" H 5525 3475 50  0000 L CNN "Val"
	1    5575 3575
	0    -1   1    0   
$EndComp
Wire Wire Line
	8925 9075 9025 9075
Wire Wire Line
	8750 9075 8925 9075
Connection ~ 8925 9075
Wire Wire Line
	8925 9275 8925 9075
Wire Wire Line
	9025 9275 8925 9275
Wire Wire Line
	8925 9575 9025 9575
Wire Wire Line
	8750 9575 8925 9575
Connection ~ 8925 9575
Wire Wire Line
	8925 9775 8925 9575
Wire Wire Line
	9025 9775 8925 9775
Wire Wire Line
	9475 9275 9325 9275
$Comp
L ddr5-testboard:GND #PWR058
U 1 1
P 9475 9275
F 0 "#PWR058" H 9475 9025 50  0001 C CNN
F 1 "GND" H 9480 9102 50  0000 C CNN
F 2 "" H 9475 9275 50  0001 C CNN
F 3 "" H 9475 9275 50  0001 C CNN
	1    9475 9275
	0    -1   -1   0   
$EndComp
$Comp
L ddr5-testboard:R_0R_0402 R48
U 1 1
P 9175 9075
F 0 "R48" H 8950 9125 60  0000 C CNN
F 1 "R_0R_0402" H 9175 8925 60  0001 C CNN
F 2 "ddr5-testboard-footprints:0402-res" H 9375 9275 60  0001 L CNN
F 3 "" H 9175 9075 50  0001 C CNN
F 4 "PANASONIC" H 9375 9475 60  0001 L CNN "Manufacturer"
F 5 "ERJ2GE0R00X" H 9375 9375 60  0001 L CNN "MPN"
F 6 "0R" H 9350 9125 50  0000 C CNN "Val"
	1    9175 9075
	1    0    0    -1  
$EndComp
$Comp
L ddr5-testboard:R_0R_0402 R49
U 1 1
P 9175 9275
F 0 "R49" H 8950 9325 60  0000 C CNN
F 1 "R_0R_0402" H 9175 9125 60  0001 C CNN
F 2 "ddr5-testboard-footprints:0402-res" H 9375 9475 60  0001 L CNN
F 3 "" H 9175 9275 50  0001 C CNN
F 4 "PANASONIC" H 9375 9675 60  0001 L CNN "Manufacturer"
F 5 "ERJ2GE0R00X" H 9375 9575 60  0001 L CNN "MPN"
F 6 "0R" H 9350 9325 50  0000 C CNN "Val"
F 7 "DNP" H 9175 9275 50  0000 C CNN "DNP"
	1    9175 9275
	1    0    0    -1  
$EndComp
$Comp
L ddr5-testboard:R_0R_0402 R50
U 1 1
P 9175 9575
F 0 "R50" H 8950 9625 60  0000 C CNN
F 1 "R_0R_0402" H 9175 9425 60  0001 C CNN
F 2 "ddr5-testboard-footprints:0402-res" H 9375 9775 60  0001 L CNN
F 3 "" H 9175 9575 50  0001 C CNN
F 4 "PANASONIC" H 9375 9975 60  0001 L CNN "Manufacturer"
F 5 "ERJ2GE0R00X" H 9375 9875 60  0001 L CNN "MPN"
F 6 "0R" H 9350 9625 50  0000 C CNN "Val"
F 7 "DNP" H 9175 9575 50  0000 C CNN "DNP"
	1    9175 9575
	1    0    0    -1  
$EndComp
$Comp
L ddr5-testboard:R_0R_0402 R51
U 1 1
P 9175 9775
F 0 "R51" H 8950 9825 60  0000 C CNN
F 1 "R_0R_0402" H 9175 9625 60  0001 C CNN
F 2 "ddr5-testboard-footprints:0402-res" H 9375 9975 60  0001 L CNN
F 3 "" H 9175 9775 50  0001 C CNN
F 4 "PANASONIC" H 9375 10175 60  0001 L CNN "Manufacturer"
F 5 "ERJ2GE0R00X" H 9375 10075 60  0001 L CNN "MPN"
F 6 "0R" H 9350 9825 50  0000 C CNN "Val"
	1    9175 9775
	1    0    0    -1  
$EndComp
Text GLabel 8775 10150 0    50   Input ~ 0
MODE2
Wire Wire Line
	8775 10150 8925 10150
Wire Wire Line
	8925 10050 8925 9925
Wire Wire Line
	8925 9925 9500 9925
Wire Wire Line
	8925 10250 8925 10375
Wire Wire Line
	8925 10375 9500 10375
Text GLabel 9500 9925 2    50   Input ~ 0
3V3_SYS
$Comp
L ddr5-testboard:GND #PWR060
U 1 1
P 9500 10375
F 0 "#PWR060" H 9500 10125 50  0001 C CNN
F 1 "GND" H 9505 10202 50  0000 C CNN
F 2 "" H 9500 10375 50  0001 C CNN
F 3 "" H 9500 10375 50  0001 C CNN
	1    9500 10375
	0    -1   -1   0   
$EndComp
Text GLabel 10900 5200 0    50   Input ~ 0
CFGBVS
Wire Wire Line
	10900 5200 11350 5200
Connection ~ 11350 5200
Connection ~ 4925 4050
Wire Wire Line
	4925 4050 6125 4050
Connection ~ 5125 4150
Wire Wire Line
	5125 4150 6125 4150
Connection ~ 5350 4350
Wire Wire Line
	5350 4350 4700 4350
Connection ~ 5575 4450
Wire Wire Line
	5575 4450 6100 4450
Wire Wire Line
	4175 4050 4400 4050
Wire Wire Line
	4175 4450 4400 4450
Wire Wire Line
	4175 4350 4400 4350
Wire Wire Line
	4175 4150 4400 4150
$Comp
L ddr5-testboard:R_2k2_0402 R41
U 1 1
P 4925 3575
F 0 "R41" H 5175 3650 60  0000 R CNN
F 1 "R_2k2_0402" H 4925 3425 60  0001 C CNN
F 2 "ddr5-testboard-footprints:0402-res" H 5125 3775 60  0001 L CNN
F 3 "" H 4925 3575 50  0001 C CNN
F 4 "YAGEO" H 5125 3975 60  0001 L CNN "Manufacturer"
F 5 "RC0402FR-072K2L" H 5125 3875 60  0001 L CNN "MPN"
F 6 "2k2" H 4950 3500 50  0000 R CNN "Val"
	1    4925 3575
	0    -1   -1   0   
$EndComp
Wire Wire Line
	4925 3150 4925 3425
$Comp
L ddr5-testboard:0878311420 J3
U 1 1
P 1775 9250
F 0 "J3" H 1775 9775 50  0000 C CNN
F 1 "0878311420" H 1775 9684 50  0000 C CNN
F 2 "ddr5-testboard-footprints:PinHeader_2x7_P2mm_Drill1mm" H 1975 9450 60  0001 L CNN
F 3 "https://www.molex.com/pdm_docs/sd/878311420_sd.pdf" H 1975 9550 60  0001 L CNN
F 4 "0878311420" H 1975 9750 60  0001 L CNN "MPN"
F 5 "Molex" H 1975 10350 60  0001 L CNN "Manufacturer"
	1    1775 9250
	1    0    0    -1  
$EndComp
Wire Wire Line
	11025 6000 11025 5800
Connection ~ 11025 6000
Connection ~ 11025 5500
Wire Wire Line
	11025 5400 11025 5500
Connection ~ 11025 5800
Wire Wire Line
	11025 5500 11025 5700
Connection ~ 11025 5700
Wire Wire Line
	11025 5700 11025 5800
Wire Wire Line
	11025 5700 11600 5700
Text GLabel 9475 9075 2    50   Input ~ 0
3V3_SYS
Text GLabel 12000 2700 1    50   Input ~ 0
3V3_SYS
Text GLabel 11350 2700 1    50   Input ~ 0
3V3_SYS
Text GLabel 14725 3600 1    50   Input ~ 0
3V3_SYS
Text GLabel 9725 4025 1    50   Input ~ 0
3V3_SYS
Text GLabel 12750 8500 1    50   Input ~ 0
3V3_SYS
Text GLabel 5575 3050 1    50   Input ~ 0
3V3_SYS
$Comp
L ddr5-testboard:XC7K160T-FFG676 U8
U 7 1
P 13100 4600
F 0 "U8" H 11820 4698 50  0000 R CNN
F 1 "XC7K160T-FFG676" H 11820 4607 50  0000 R CNN
F 2 "ddr5-testboard-footprints:BGA676C100P26X26_2700X2700X254" H 11820 4516 50  0001 R CNN
F 3 "" H 13100 4600 50  0000 C CNN
	7    13100 4600
	-1   0    0    -1  
$EndComp
Connection ~ 12000 3000
Text Notes 12475 3050 0    50   ~ 0
TODO: verify after FPGA swap
Wire Notes Line
	475  7875 16075 7875
Wire Notes Line
	11800 9950 11800 7875
Wire Notes Line
	4425 11225 4425 7875
Wire Notes Line
	7700 500  7700 11225
Text Notes 13550 8300 0    118  ~ 24
Probes
$Comp
L ddr5-testboard:C_470n_0402 C46
U 1 1
P 15350 3850
F 0 "C46" H 15375 3950 60  0000 L CNN
F 1 "C_470n_0402" H 15350 3700 60  0001 C CNN
F 2 "ddr5-testboard-footprints:0402-cap" H 15550 4050 60  0001 L CNN
F 3 "" H 15350 3850 50  0001 C CNN
F 4 "TDK" H 15550 4250 60  0001 L CNN "Manufacturer"
F 5 "C1005X5R1E474M050BB" H 15550 4150 60  0001 L CNN "MPN"
F 6 "470n" H 15375 3750 50  0000 L CNN "Val"
	1    15350 3850
	1    0    0    -1  
$EndComp
Wire Wire Line
	15050 3650 15350 3650
Wire Wire Line
	15350 3650 15350 3700
Connection ~ 15050 3650
Wire Wire Line
	15350 4000 15350 4050
Wire Wire Line
	15350 4050 15050 4050
Connection ~ 15050 4050
$Comp
L ddr5-testboard:TP_SMD1MM PUDC_B1
U 1 1
P 12450 9075
F 0 "PUDC_B1" V 12355 9122 50  0000 C CNN
F 1 "TP_SMD1MM" H 12450 8975 50  0001 C CNN
F 2 "ddr5-testboard-footprints:Testpoint_smd_1mm" H 12650 9275 60  0001 L CNN
F 3 "" H 12650 9375 60  0001 L CNN
	1    12450 9075
	0    1    1    0   
$EndComp
$Comp
L ddr5-testboard:TP_SMD1MM EMCCLK1
U 1 1
P 14525 9025
F 0 "EMCCLK1" V 14430 9072 50  0000 C CNN
F 1 "TP_SMD1MM" H 14525 8925 50  0001 C CNN
F 2 "ddr5-testboard-footprints:Testpoint_smd_1mm" H 14725 9225 60  0001 L CNN
F 3 "" H 14725 9325 60  0001 L CNN
	1    14525 9025
	0    1    1    0   
$EndComp
$Comp
L ddr5-testboard:61300311121 MODE1
U 1 1
P 9075 10250
F 0 "MODE1" H 9300 10150 50  0000 R CNN
F 1 "61300311121" V 8900 10425 50  0000 R CNN
F 2 "ddr5-testboard-footprints:PinHeader_1x3_P2.54_Drill1.1mm" H 9275 10450 60  0001 L CNN
F 3 "https://katalog.we-online.de/em/datasheet/6130xx11121.pdf" H 9275 10550 60  0001 L CNN
F 4 "61300311121" H 9275 10750 60  0001 L CNN "MPN"
F 5 "Wurth Electronics Inc." H 9275 11350 60  0001 L CNN "Manufacturer"
	1    9075 10250
	0    -1   -1   0   
$EndComp
$EndSCHEMATC
